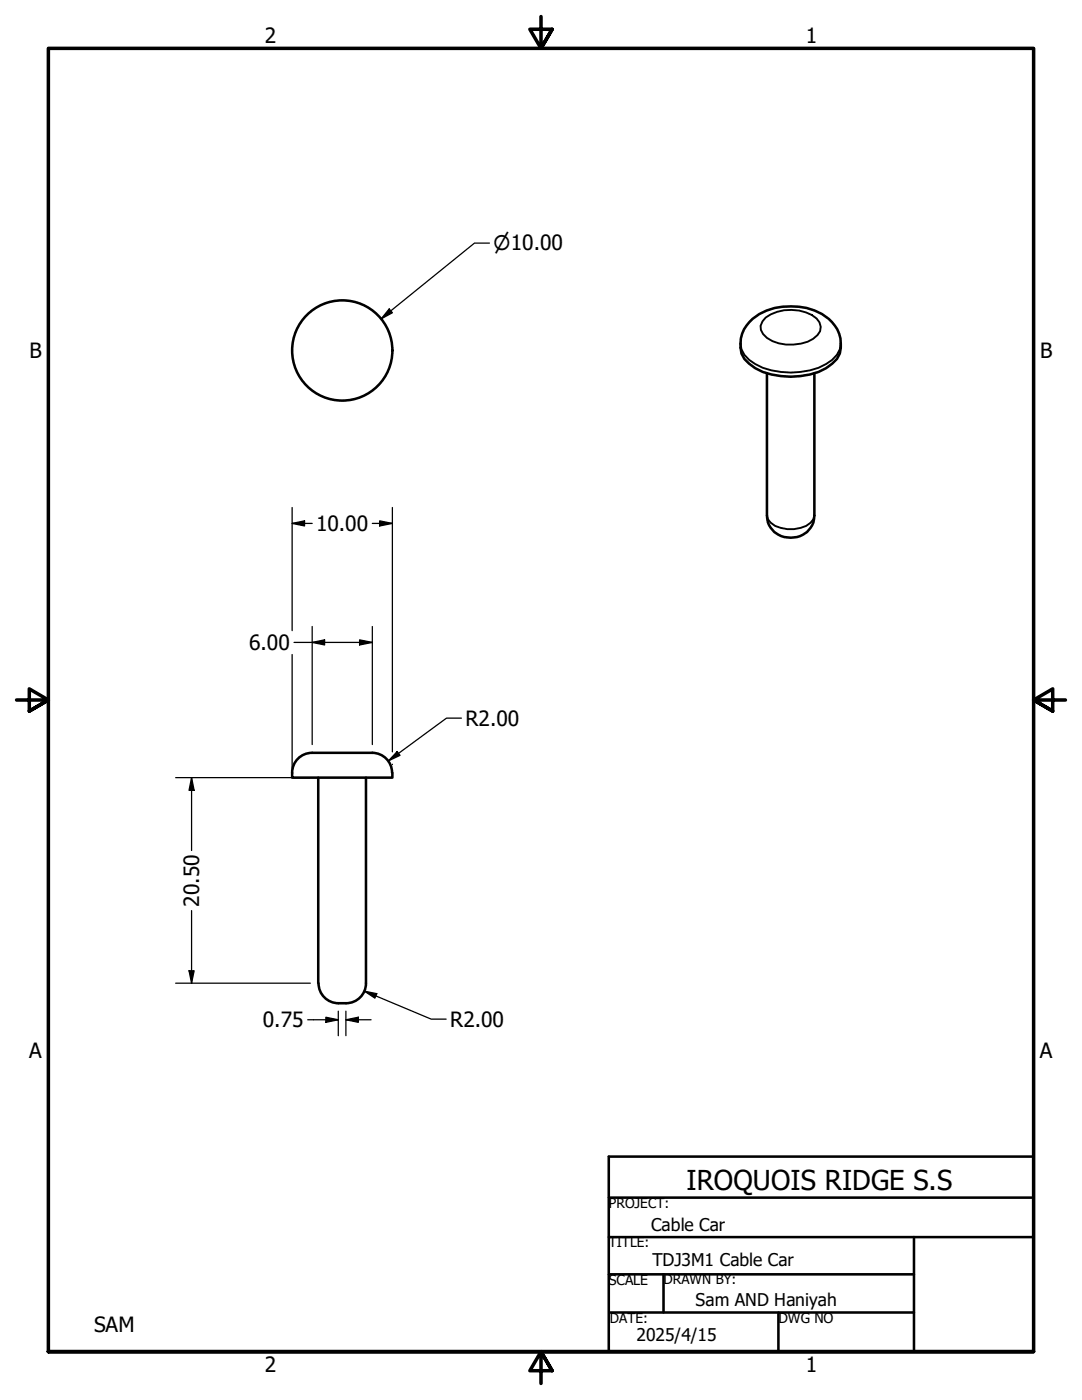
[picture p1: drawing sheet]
<svg xmlns="http://www.w3.org/2000/svg" width="216mm" height="279mm" viewBox="0 0 216 279" stroke-linecap="round" stroke-linejoin="round" font-family="sans-serif">
<!-- layer: Visible (ANSI) -->
<g fill="none" stroke="#000" stroke-width=".51">
<path d="M149.5 64.3a11.4 11.4 0 0 1 9.9-3.1 9.6 9.6 0 0 1 7.7 4.5 6.6 6.6 0 0 1 .5 4.8 8 8 0 0 1-6 4.2 15.8 15.8 0 0 1-10.9-1.2l-1.2-.9a4.2 4.2 0 0 1-1.7-4 6 6 0 0 1 1.7-4.3zM153 74.5v28.4a4.8 4.8 0 0 0 4.4 4.4 4.8 4.8 0 0 0 5-3.7l.1-29.1M58.3 154.2v1h20v-1M62.3 150.2a4 4 0 0 0-4 4M62.3 150.2h12a4 4 0 0 1 3.9 4M63.5 155.2v41M73 155.2v41M63.6 196.2a4 4 0 0 0 3.9 4M73 196.2a4 4 0 0 1-3.9 4h-1.6"/>
<circle cx="68.3" cy="69.9" r="10"/>
</g>
<!-- layer: Visible Narrow (ANSI) -->
<path d="M147.8 68.6a4.9 4.9 0 0 0 2.9 4 15.5 15.5 0 0 0 14.1 0 4.9 4.9 0 0 0 3-4M152.8 63.4a8.8 8.8 0 0 1 10.1 .2 2.24 2.24 0 0 1 .2 3.3 8.5 8.5 0 0 1-9 1.2 3.3 3.3 0 0 1-2.3-3.1l.3-.9zM153 102.9a3.2 3.2 0 0 0 2.8 2.4 6.8 6.8 0 0 0 5.9-1l.6-.7 .2-.7" fill="none" stroke="#000" stroke-width=".38"/>
<!-- layer: Border (ANSI) -->
<path d="M107.9 3.3v6.4l-2.2-3.9h4.5l-2.3 3.9 2.3-3.9M3.3 139.7h6.4l-3.9-2.2v4.4l3.9-2.2-3.9 2.2M212.6 139.7h-6.4l3.9-2.2v4.4l-3.9-2.2 3.9 2.2M9.7 269.7v-260h196.5v260h-196.5h196.5M110.2 273.6l-2.3-3.9 2.3 3.9h-4.5l2.2-3.9v6.4" fill="none" stroke="#000" stroke-width=".7"/>
<!-- layer: Title (ANSI) -->
<path d="M121.5 239h84.7M121.5 246.9h84.7M121.5 254.3h60.9M132.4 254.3v7.6M182.4 246.9v22.8M121.4 269.7h84.8v-38.9h-84.7v38.9M121.7 261.9h60.7M155.3 261.9v7.8" fill="none" stroke="#000" stroke-width=".51"/>
<!-- layer: Dimension (ANSI) -->
<g fill="none" stroke="#000" stroke-width=".25">
<path d="M97.7 48.5h-3l-18.6 15.1M77.7 61.7l.6 .7-2.2 1.2zM58.3 104.5l2.5-.6v1.1zM58.3 104.5h4M58.3 101.3v24.6M74.3 104.5h4M75.8 103.9l2.5 .6-2.5 .5zM78.3 101.3v48.8M58.3 130.6v23M58.7 128.2h15.6M62.3 128.2l2.5-.5v1zM62.3 125v23.6"/>
<path d="M71.8 127.7l2.5 .5-2.5 .5zM74.3 125v23.6M35.1 155.2h26.8M38.2 155.2l.5 2.5h-1zM38.2 155.2v14.5M78.3 152.5v.1M79.2 150l.6 .7-2.3 1.1zM92.1 143.3h-3l-11.6 8.5M35.1 196.2h26.8M37.7 193.7h1l-.5 2.5zM38.2 181.7v14.5M72.7 197.8l2.5 .5-.4 .9z"/>
<path d="M72.7 197.8l13.3 5.6h3M61.4 203.5h6.1M65 203l2.5 .5-2.5 .5zM67.5 201.8v4.9M69 203.5l2.5-.5v1zM69 203.5h5M69 201.8v4.9"/>
</g>
<path d="M77.7 61.7l.6 .7-2.2 1.2zM58.3 104.5l2.5-.6v1.1zM75.8 103.9l2.5 .6-2.5 .5zM62.3 128.2l2.5-.5v1zM71.8 127.7l2.5 .5-2.5 .5zM38.2 155.2l.5 2.5h-1zM79.2 150l.6 .7-2.3 1.1zM37.7 193.7h1l-.5 2.5zM72.7 197.8l2.5 .5-.4 .9zM65 203l2.5 .5-2.5 .5zM69 203.5l2.5-.5v1z" fill="#000"/>
<text font-size="5.5" x="137" y="237.4">IROQUOIS RIDGE S.S</text>
<g font-size="4.2">
<text x="52.8" y="8.6">2</text>
<text x="160.8" y="8.6">1</text>
<text x="5.9" y="71.4">B</text>
<text x="207.6" y="71.4">B</text>
<text x="63.1" y="106">10.00</text>
<text x="49.7" y="129.7">6.00</text>
<text x="92.9" y="144.8">R2.00</text>
<text x="39.8" y="180.9" transform="rotate(-90 39.8 180.9)">20.50</text>
<text x="52.5" y="205">0.75</text>
<text x="89.9" y="204.9">R2.00</text>
<text x="5.8" y="211.1">A</text>
<text x="207.5" y="211.1">A</text>
<text x="18.8" y="265.9">SAM</text>
<text x="52.8" y="273.8">2</text>
<text x="160.8" y="273.8">1</text>
</g>
<text font-size="3.9" x="98.5" y="50">⌀10.00</text>
<g font-size="3.5">
<text x="129.9" y="245.7">Cable Car</text>
<text x="130.2" y="252.7">TDJ3M1 Cable Car</text>
<text x="138.8" y="260.7">Sam AND Haniyah</text>
<text x="127" y="267.7">2025/4/15</text>
</g>
<g font-size="2.8">
<text x="121.5" y="256.3">SCALE</text>
<text x="155.3" y="264">DWG NO</text>
</g>
<g font-size="2.7">
<text x="121.5" y="241.1">PROJECT:</text>
<text x="121.5" y="248.9">TITLE:</text>
<text x="132.4" y="256.3">DRAWN BY:</text>
<text x="121.7" y="264">DATE:</text>
</g>
</svg>
